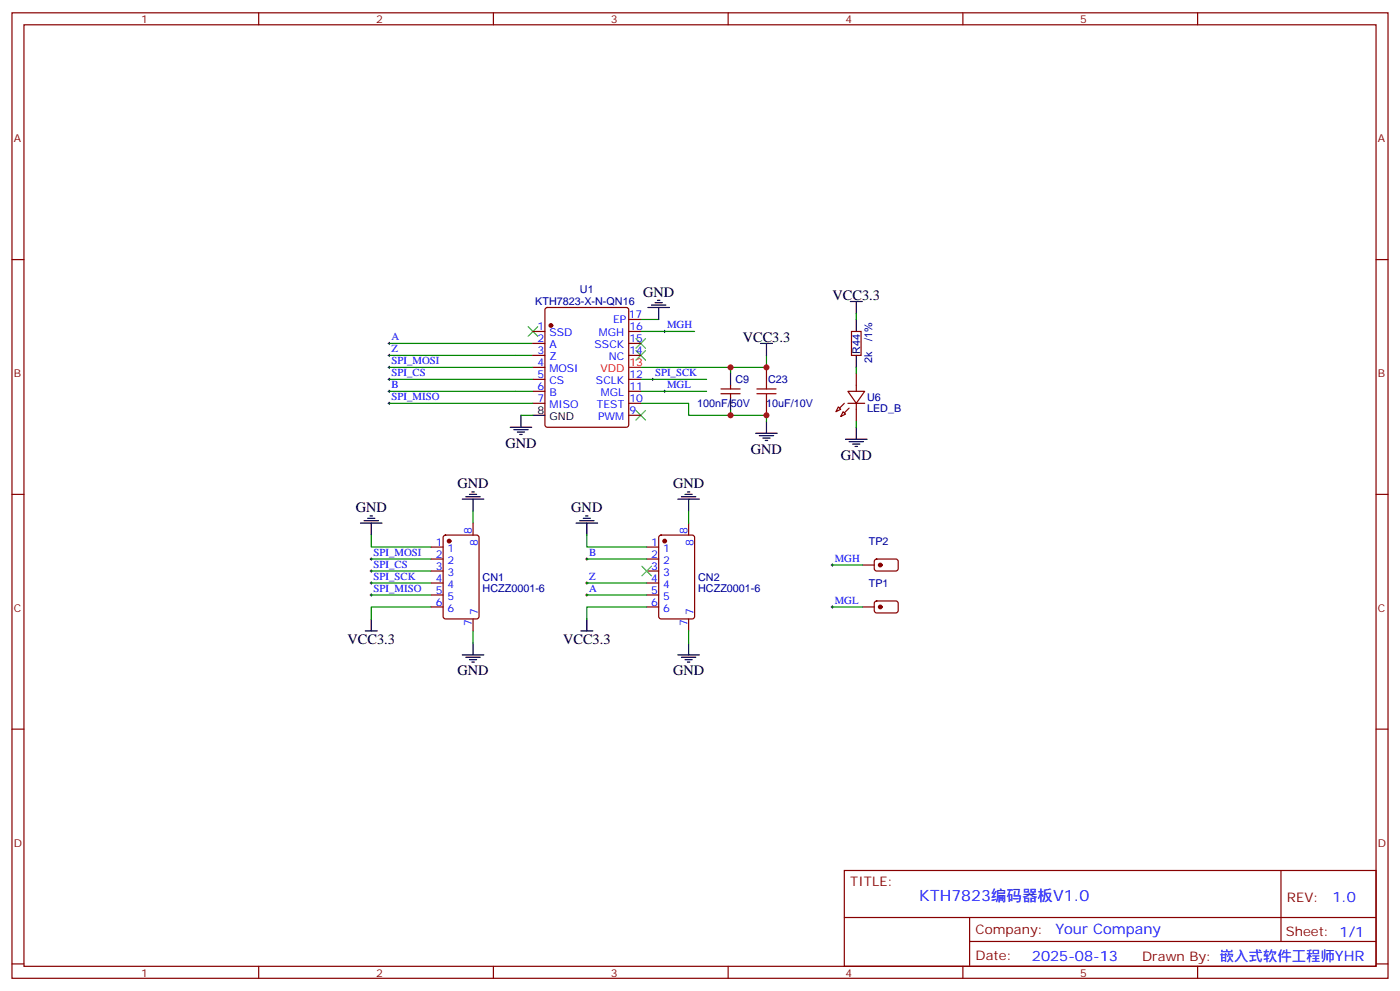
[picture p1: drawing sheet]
<svg xmlns="http://www.w3.org/2000/svg" width="412mm" height="292mm" viewBox="0 0 412 292" stroke-linecap="round" stroke-linejoin="round" font-family="sans-serif">
<g fill="none" stroke="#870000" stroke-width=".35">
<path d="M3.5 3.8h405.4v284.3h-405.4zM7.1 7.3h398.2v277.3h-398.2zM76.2 3.8v3.5M145.3 3.8v3.5M214.5 3.8v3.5M283.6 3.8v3.5M352.8 3.8v3.5M3.5 76.4h3.6M405.3 76.4h3.6M157 97.6h3.5M160.7 90.8l.5-.2h23.3l.5 .2 .2 .5v33.8l-.2 .5-.5 .2h-23.3l-.5-.2-.2-.5v-33.8zM185.2 97.6h3.5"/>
<path d="M185.2 94.1h3.5M250.8 97.6h2.8v7.1h-2.8zM157 101.1h3.5M157 104.7h3.5M157 108.2h3.5M157 111.7h3.5M157 115.3h3.5M157 118.8h3.5M185.2 101.1h3.5M185.2 104.7h3.5M185.2 111.7h3.5M185.2 115.3h3.5"/>
<path d="M185.2 118.8h3.5M212.4 114.5h5.6M212.4 116h5.6M215.2 113.5v1M215.2 116v1M225.8 108.2v3.5M225.8 118.8v3.5M246.9 119.8l.7 .7-1.4 .7zM249.8 115.3h4.9l-2.5 3.5zM249.8 118.8h4.9M252.2 110v5.3M252.2 118.8v5.3"/>
<path d="M185.2 122.3h3.5M248.4 121.2l.7 .8-1.5 .7zM3.5 145.6h3.6M130.8 157.8l.4-.2h9.2l.7 .4v23.6l-.5 .6-9.4 .1-.6-.5-.1-23.5zM139.3 154.1v3.5M194.3 157.8l.4-.2h9.2l.7 .4v23.6l-.5 .6-9.4 .1-.6-.5-.1-23.5zM202.8 154.1v3.5M405.3 145.6h3.6M127 161.1h3.5M127 164.6h3.5M127 168.2h3.5M127 171.7h3.5"/>
<path d="M127 175.2h3.5M127 178.8h3.5M190.5 161.1h3.5M190.5 164.6h3.5M190.5 168.2h3.5M190.5 171.7h3.5M190.5 175.2h3.5M190.5 178.8h3.5M254 178.8h3.5M254 166.4h3.5M257.8 164.8l.4-.2 6 .1 .4 .6-.1 2.4-.6 .5-5.9-.1-.5-.6v-2.2zM257.8 177.2l.4-.2h6l.4 .7-.1 2.4-.6 .4h-5.9l-.5-.7v-2.1z"/>
<path d="M139.3 182.3v3.5M202.8 182.3v3.5M3.5 214.7h3.6M405.3 214.7h3.6M248.7 256.4h156.6v28.2h-156.6zM377.3 256.4v20.9M248.7 270.2h156.5M285.6 277.3h119.6M285.6 270.2v14.1M3.5 283.9h3.6M76.2 284.6v3.5M145.3 284.6v3.5"/>
<path d="M214.5 284.6v3.5M283.6 284.6v3.5M352.8 284.6v3.5M405.3 283.9h3.6"/>
</g>
<g fill="none" stroke="#008700" stroke-width=".35">
<path d="M188.7 94.1h5.3M188.7 97.6h15.9M252.2 92.3v1.8M114.7 115.3h42.3M114.7 104.7h42.3M114.7 101.1h42.3M114.7 118.8h42.3M114.7 111.7h42.3M114.7 108.2h42.3M188.7 118.8h14.1v3.5h12.4v-1.8M188.7 115.3h19.4M188.7 111.7h19.4"/>
<path d="M215.2 108.2v1.8M225.8 104.7v3.5h-37.1M252.2 108.2v1.8M153.5 122.3h3.5M215.2 122.3h10.6v1.8M252.2 124.1v1.7M109.4 157.6v3.5h17.6M139.3 150.5v3.6M172.9 157.6v3.5h17.6M202.8 150.5v3.6M109.4 164.6h17.6M109.4 168.2h17.6"/>
<path d="M109.4 171.7h17.6M109.4 175.2h17.6M127 178.8h-17.6v3.5M172.9 164.6h17.6M172.9 171.7h17.6M172.9 175.2h17.6M190.5 178.8h-17.6v3.5M245.2 178.8h8.8M245.2 166.4h8.8M139.3 185.8v3.5M202.8 185.8v3.5"/>
</g>
<g fill="none" stroke="#000" stroke-width=".29">
<path d="M195.4 97.6h.7M195.8 97.3v.7M114.3 118.8h.7M114.3 111.7h.7M114.3 108.2h.7M114.3 115.3h.7M114.3 104.7h.7M114.3 101.1h.7M114.7 100.8v.7M114.7 104.3v.7M114.7 107.8v.7M114.7 111.4v.7"/>
<path d="M114.7 114.9v.7M114.7 118.4v.7M191.9 111.7h.7M192.3 111.4v.7M195.4 115.3h.7M195.8 114.9v.7M109 164.6h.7M109 168.2h.7M109 171.7h.7M109 175.2h.7M109.4 164.3v.7M109.4 167.8v.7"/>
<path d="M109.4 171.3v.7M109.4 174.9v.7M172.5 164.6h.7M172.5 171.7h.7M172.5 175.2h.7M172.9 164.3v.7M172.9 171.3v.7M172.9 174.9v.7M244.8 166.4h.7M244.8 178.8h.7M245.2 166.1v.7M245.2 178.4v.7"/>
</g>
<g fill="none" stroke="#000" stroke-width=".35">
<path d="M190.9 90.6h6.3M191.9 89.9h4.2M193 89.1h2.1M193.7 88.4h.7M194 90.6v3.5M250.5 88.8h3.5M252.2 88.8v3.5M252.2 94.1v3.5M215.2 110v3.5M215.2 117v3.5M224 101.1h3.5M225.8 101.1v3.6"/>
<path d="M252.2 104.7v3.5M150.3 125.8h6.3M151.3 126.5h4.3M152.4 127.2h2.1M153.1 128h.7M153.5 122.3v3.5M157 122.3h3.5M222.6 127.6h6.4M223.7 128.3h4.2M224.7 129h2.1M225.4 129.7h.7M225.8 124.1v3.5"/>
<path d="M249.1 129.4h6.3M250.1 130.1h4.3M251.2 130.8h2.1M251.9 131.5h.7M252.2 125.8v3.6M106.2 154.1h6.3M107.2 153.4h4.3M108.3 152.6h2.1M109 151.9h.7M109.4 154.1v3.5M136.2 147h6.3M137.2 146.3h4.3"/>
<path d="M138.3 145.6h2.1M139 144.9h.7M139.3 147v3.5M169.7 154.1h6.3M170.7 153.4h4.3M171.8 152.6h2.1M172.5 151.9h.7M172.9 154.1v3.5M199.7 147h6.3M200.7 146.3h4.3M201.8 145.6h2.1M202.5 144.9h.7"/>
<path d="M202.8 147v3.5M107.6 185.8h3.5M109.4 182.3v3.5M136.2 192.9h6.3M137.2 193.6h4.3M138.3 194.3h2.1M139 195h.7M139.3 189.3v3.6M171.1 185.8h3.5M172.9 182.3v3.5M199.7 192.9h6.3M200.7 193.6h4.3"/>
<path d="M201.8 194.3h2.1M202.5 195h.7M202.8 189.3v3.6"/>
</g>
<path d="M155.6 96.2l2.8 2.8M158.4 96.2l-2.8 2.8M187.3 99.7l2.8 2.9M190.1 99.7l-2.8 2.9M187.3 103.3l2.8 2.8M190.1 103.3l-2.8 2.8M187.3 120.9l2.8 2.8M190.1 120.9l-2.8 2.8M189.1 166.8l2.8 2.8M191.9 166.8l-2.8 2.8" fill="none" stroke="#3c3" stroke-width=".35"/>
<g fill="#870000" stroke="#870000" stroke-width=".35">
<path d="M250.1 120.2l-1.4 1.4z"/>
<path d="M247.3 120.2l1.4-1.4z"/>
<circle cx="162.3" cy="95.8" r=".53"/>
<circle cx="132.3" cy="159.3" r=".53"/>
<circle cx="195.8" cy="159.3" r=".53"/>
<circle cx="259.3" cy="166.4" r=".53"/>
<circle cx="259.3" cy="178.8" r=".53"/>
</g>
<path d="M185.2 108.2h3.5" fill="none" stroke="#f00" stroke-width=".35"/>
<path d="M223 114.5h5.6M223 116h5.6M225.8 111.7v2.8M225.8 116v2.8" fill="none" stroke="#a10000" stroke-width=".35"/>
<g fill="#c00">
<circle cx="215.2" cy="108.2" r=".88"/>
<circle cx="215.2" cy="122.3" r=".88"/>
<circle cx="225.8" cy="108.2" r=".88"/>
<circle cx="225.8" cy="122.3" r=".88"/>
</g>
<text font-size="4.6" fill="#00f" x="270.8" y="265.4">KTH7823编码器板V1.0</text>
<g font-size="4.2">
<text x="189.4" y="87.3">GND</text>
<text x="245.2" y="88.4">VCC3.3</text>
<text x="218.8" y="100.8">VCC3.3</text>
<text x="148.9" y="131.9">GND</text>
<text x="221.2" y="133.6">GND</text>
<text x="247.6" y="135.4">GND</text>
<text x="134.8" y="143.8">GND</text>
<text x="198.3" y="143.8">GND</text>
<text x="104.8" y="150.8">GND</text>
<text x="168.3" y="150.8">GND</text>
<text x="102.4" y="189.8">VCC3.3</text>
<text x="165.9" y="189.8">VCC3.3</text>
<text x="134.8" y="198.9">GND</text>
<text x="198.3" y="198.9">GND</text>
</g>
<g font-size="4.2" fill="#00f">
<text x="392.5" y="265.6">1.0</text>
<text x="310.9" y="275.2">Your Company</text>
<text x="304" y="283">2025-08-13</text>
</g>
<g font-size="3.9" fill="#800">
<text x="250.5" y="260.9">TITLE:</text>
<text x="379.1" y="265.6">REV:</text>
<text x="287.4" y="275.1">Company:</text>
<text x="378.7" y="275.8">Sheet: 1/1</text>
<text x="287.4" y="282.8">Date:</text>
<text x="336.4" y="282.9">Drawn By: 嵌入式软件工程师YHR</text>
</g>
<g font-size="3.2" fill="#800">
<text x="41.6" y="6.8">1</text>
<text x="110.8" y="6.8">2</text>
<text x="179.9" y="6.8">3</text>
<text x="249.1" y="6.8">4</text>
<text x="318.2" y="6.8">5</text>
<text x="4.1" y="41.9">A</text>
<text x="405.9" y="41.9">A</text>
<text x="4.1" y="111">B</text>
<text x="405.9" y="111">B</text>
<text x="4.1" y="180.2">C</text>
<text x="405.9" y="180.2">C</text>
<text x="4.1" y="249.3">D</text>
<text x="405.9" y="249.3">D</text>
<text x="41.6" y="287.6">1</text>
<text x="110.8" y="287.6">2</text>
<text x="179.9" y="287.6">3</text>
<text x="249.1" y="287.6">4</text>
<text x="318.2" y="287.6">5</text>
</g>
<g font-size="3.2" fill="#000080">
<text x="157.7" y="89.9">KTH7823-X-N-QN16</text>
<text x="170.8" y="86.2">U1</text>
<text x="256.9" y="100.4" transform="rotate(-90 256.9 100.4)">/1%</text>
<text x="253.4" y="104.2" transform="rotate(-90 253.4 104.2)">R44</text>
<text x="256.9" y="106.9" transform="rotate(-90 256.9 106.9)">2k</text>
<text x="216.6" y="112.9">C9</text>
<text x="226.3" y="112.9">C23</text>
<text x="205.4" y="119.9">100nF/50V</text>
<text x="225.7" y="119.9">10uF/10V</text>
<text x="255.4" y="118.1">U6</text>
<text x="255.4" y="121.3">LED_B</text>
<text x="255.9" y="160.4">TP2</text>
<text x="142.2" y="171.1">CN1</text>
<text x="205.7" y="171.1">CN2</text>
<text x="255.9" y="172.8">TP1</text>
<text x="142.2" y="174.3">HCZZ0001-6</text>
<text x="205.7" y="174.3">HCZZ0001-6</text>
</g>
<g font-size="3.2" fill="#00f">
<text x="180.6" y="95.1">EP</text>
<text x="185.2" y="93.7">17</text>
<text x="115.4" y="100.3">A</text>
<text x="158.3" y="97.3">1</text>
<text x="158.3" y="100.8">2</text>
<text x="161.8" y="99">SSD</text>
<text x="176.4" y="99">MGH</text>
<text x="185.4" y="100.8">15</text>
<text x="185.4" y="97.3">16</text>
<text x="196.5" y="96.7">MGH</text>
<text x="115.4" y="107.3">SPI_MOSI</text>
<text x="115.4" y="103.8">Z</text>
<text x="158.3" y="104.3">3</text>
<text x="158.3" y="107.8">4</text>
<text x="161.8" y="102.6">A</text>
<text x="161.8" y="106.1">Z</text>
<text x="175.2" y="102.6">SSCK</text>
<text x="179.3" y="106.1">NC</text>
<text x="185.4" y="104.3">14</text>
<text x="115.4" y="110.8">SPI_CS</text>
<text x="158.3" y="111.4">5</text>
<text x="161.8" y="109.6">MOSI</text>
<text x="161.8" y="113.1">CS</text>
<text x="175.6" y="113.1">SCLK</text>
<text x="185.4" y="111.4">12</text>
<text x="193" y="110.8">SPI_SCK</text>
<text x="115.4" y="117.9">SPI_MISO</text>
<text x="115.4" y="114.4">B</text>
<text x="158.3" y="114.9">6</text>
<text x="158.3" y="118.4">7</text>
<text x="161.8" y="116.7">B</text>
<text x="177" y="116.7">MGL</text>
<text x="185.4" y="118.4">10</text>
<text x="185.4" y="114.9">11</text>
<text x="196.5" y="114.4">MGL</text>
<text x="161.8" y="120.2">MISO</text>
<text x="175.8" y="120.2">TEST</text>
<text x="176.2" y="123.7">PWM</text>
<text x="185.4" y="122">9</text>
<text x="128.3" y="160.8">1</text>
<text x="139" y="157.4" transform="rotate(-90 139 157.4)">8</text>
<text x="140.8" y="160.9" transform="rotate(-90 140.8 160.9)">8</text>
<text x="191.8" y="160.8">1</text>
<text x="202.5" y="157.4" transform="rotate(-90 202.5 157.4)">8</text>
<text x="204.3" y="160.9" transform="rotate(-90 204.3 160.9)">8</text>
<text x="110.1" y="163.8">SPI_MOSI</text>
<text x="110.1" y="167.3">SPI_CS</text>
<text x="128.3" y="164.3">2</text>
<text x="128.3" y="167.8">3</text>
<text x="131.8" y="162.5">1</text>
<text x="131.8" y="166.1">2</text>
<text x="173.6" y="163.8">B</text>
<text x="191.8" y="164.3">2</text>
<text x="191.8" y="167.8">3</text>
<text x="195.3" y="162.5">1</text>
<text x="195.3" y="166.1">2</text>
<text x="245.9" y="165.5">MGH</text>
<text x="110.1" y="170.8">SPI_SCK</text>
<text x="128.3" y="171.3">4</text>
<text x="131.8" y="169.6">3</text>
<text x="131.8" y="173.1">4</text>
<text x="173.6" y="170.8">Z</text>
<text x="191.8" y="171.3">4</text>
<text x="195.3" y="169.6">3</text>
<text x="195.3" y="173.1">4</text>
<text x="110.1" y="174.3">SPI_MISO</text>
<text x="128.3" y="174.9">5</text>
<text x="128.3" y="178.4">6</text>
<text x="131.8" y="176.6">5</text>
<text x="173.6" y="174.3">A</text>
<text x="191.8" y="174.9">5</text>
<text x="191.8" y="178.4">6</text>
<text x="195.3" y="176.6">5</text>
<text x="245.9" y="177.9">MGL</text>
<text x="131.8" y="180.2">6</text>
<text x="139" y="184.5" transform="rotate(-90 139 184.5)">7</text>
<text x="140.8" y="181" transform="rotate(-90 140.8 181)">7</text>
<text x="195.3" y="180.2">6</text>
<text x="202.5" y="184.5" transform="rotate(-90 202.5 184.5)">7</text>
<text x="204.3" y="181" transform="rotate(-90 204.3 181)">7</text>
</g>
<g font-size="3.2" fill="#f00">
<text x="185.4" y="107.8">13</text>
<text x="176.8" y="109.6">VDD</text>
</g>
<g font-size="3.2">
<text x="158.3" y="122">8</text>
<text x="161.8" y="123.7">GND</text>
</g>
</svg>
